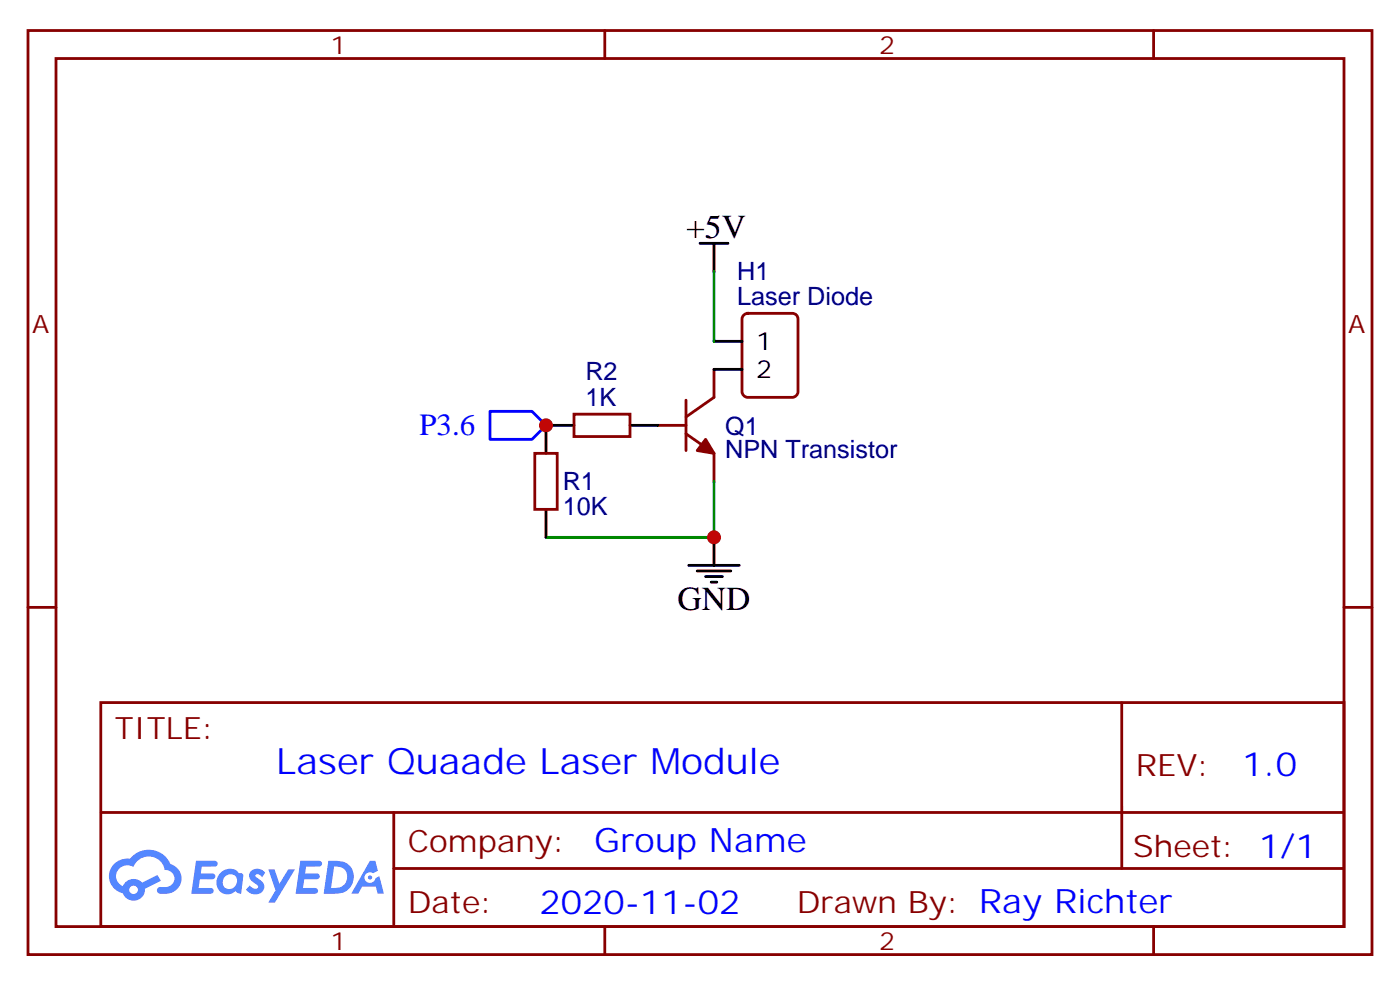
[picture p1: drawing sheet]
<svg xmlns="http://www.w3.org/2000/svg" width="176mm" height="124mm" viewBox="0 0 176 124" stroke-linecap="round" stroke-linejoin="round" font-family="sans-serif">
<g fill="none" stroke="#870000" stroke-width=".35">
<path d="M3.5 3.8h169.4v116.5h-169.4zM7.1 7.4h162.2v109.3h-162.2zM76.2 3.8v3.6M145.3 3.8v3.6M3.5 76.5h3.6M169.3 76.5h3.6M12.7 88.5h156.6v28.2h-156.6zM141.3 88.5v20.9M12.7 102.4h156.5M49.6 109.4h119.6M49.6 102.4v14.1M76.2 116.7v3.6"/>
<path d="M145.3 116.7v3.6"/>
</g>
<g fill="#5487ff">
<path d="M31.7 109.7a1.22 1.22 0 0 1 1.7 .3l-.4 .5-.4-.3h-.4v.2a2.96 2.96 0 0 1 1.1 1.2 1.14 1.14 0 0 1-.7 1 1.14 1.14 0 0 1-1.2-.2l-.4-.3 .5-.5a.66 .66 0 0 0 1 .2v-.2a2.71 2.71 0 0 1-1.1-1.1 .78 .78 0 0 1 .3-.8z"/>
<path d="M24.7 108.4h1.5a1.22 1.22 0 0 1 1.2 .2 .37 .37 0 0 1-.4 .6h-1.6l-.1 .8h1.5a.37 .37 0 0 1 .3 .4 .37 .37 0 0 1-.3 .4h-1.6l-.2 1.1h.8a1.15 1.15 0 0 1 1.1 .1 .36 .36 0 0 1-.3 .6h-2.5z"/>
<path d="M37.8 108.4h1.6a1.23 1.23 0 0 1 1.1 .2 .37 .37 0 0 1-.3 .6h-1.6l-.2 .8h1.6a.37 .37 0 0 1 .3 .4 .37 .37 0 0 1-.4 .4h-1.6l-.1 1.1h.7a1.15 1.15 0 0 1 1.1 .1 .36 .36 0 0 1-.3 .6h-2.5z"/>
<path d="M46.6 108.5h.7l.3 1.2-.6 .3a.69 .69 0 0 0-1 .3 .69 .69 0 0 0 .4 1 .69 .69 0 0 0 .9-.7l.5-.2 .6 2.2h-.8l-.3-.9h-1.7l-.5 .9h-.8z"/>
<path d="M33.8 109.5h.8l.6 1.8 1.1-1.8h.9l-2.6 4.2h-.8l.9-1.5z"/>
<path d="M41.4 108.4l-.6 4.2a5.9 5.9 0 0 0 2.7-.2 2.09 2.09 0 0 0 1-2.6 2.09 2.09 0 0 0-2.4-1.4zM42.1 109.2a1.36 1.36 0 0 1 1.7 1.2 1.36 1.36 0 0 1-1.4 1.5h-.7z"/>
<path d="M27.7 110.1a1.5 1.5 0 0 0-.3 1.8 1.5 1.5 0 0 0 1.8 .7l.4-.3 .4 .2 .4 .1 .3-2.3-.2-.3h-.1a.53 .53 0 0 1-.6-.3 1.63 1.63 0 0 0-2.1 .4zM28.3 110.4a.89 .89 0 0 1 1.4 0 .89 .89 0 0 1-.2 1.4 .89 .89 0 0 1-1.3-.1 .89 .89 0 0 1 .1-1.3z"/>
<path d="M14.4 108.8a2.18 2.18 0 0 0 1.1 3.7 1.44 1.44 0 0 0 1.6 .9 1.44 1.44 0 0 0 1.2-1.4l2-1-.5-.8-1.9 1a1.47 1.47 0 0 0-2.4 .4 1.39 1.39 0 0 1-.7-1.9 1.39 1.39 0 0 1 2-.5 2.08 2.08 0 0 1 2.2-1.3 2.08 2.08 0 0 1 1.8 1.7 1.07 1.07 0 0 1 1.2 1 1.07 1.07 0 0 1-1 1.1h-.7a.43 .43 0 0 0-.5 .4 .43 .43 0 0 0 .4 .5 2.17 2.17 0 0 0 2.7-1.9 1.93 1.93 0 0 0-1.4-1.9 2.98 2.98 0 0 0-5.1-.6h-.3a2.38 2.38 0 0 0-1.7 .6zM16.3 112.1a.55 .55 0 0 1 1.1 0 .55 .55 0 0 1-1.1 0z"/>
<circle cx="46.6" cy="110.5" r=".26"/>
</g>
<path d="M93.7 39.7l.5-.2h5.6a.71 .71 0 0 1 .7 .7v9.2a.76 .76 0 0 1-.7 .7h-5.6a.76 .76 0 0 1-.7-.7v-9.2zM67.4 57.1h2.8v7.1h-2.8zM72.3 52.2h7.1v2.8h-7.1zM82.9 53.6h3.5M86.4 54.6l3.6 2.5v3.5M86.4 50.4v6.4M90 46.5v3.6l-3.6 2.4" fill="none" stroke="#870000" stroke-width=".35"/>
<path d="M88.9 55.4l1.1 1.7-2.2-.3z" fill="#870000" stroke="#870000" stroke-width=".35"/>
<path d="M88.2 30.7h3.5M90 30.7v3.5M72.3 53.6h-3.5v3.5M79.4 53.6h3.5M90 43h3.5M90 46.5h3.5M68.8 64.2v3.5M86.8 71.2h6.3M87.8 71.9h4.3M88.9 72.6h2.1M89.6 73.3h.7M90 67.7v3.5" fill="none" stroke="#000" stroke-width=".35"/>
<path d="M90 34.2v8.8M90 60.6v7.1h-21.2" fill="none" stroke="#008700" stroke-width=".35"/>
<path d="M61.7 51.8h5.3l1.8 1.8-1.8 1.8h-5.3z" fill="none" stroke="#00f" stroke-width=".35"/>
<g fill="#c00">
<circle cx="90" cy="67.7" r=".88"/>
<circle cx="68.8" cy="53.6" r=".88"/>
</g>
<text font-size="4.6" fill="#00f" x="34.8" y="97.5">Laser Quaade Laser Module</text>
<g font-size="4.2">
<text x="86.4" y="30">+5V</text>
<text x="85.4" y="76.9">GND</text>
</g>
<g font-size="4.2" fill="#00f">
<text x="156.5" y="97.8">1.0</text>
<text x="74.9" y="107.3">Group Name</text>
<text x="68" y="115.1">2020-11-02</text>
</g>
<text font-size="3.9" fill="#00f" x="52.9" y="54.8">P3.6</text>
<g font-size="3.9" fill="#800">
<text x="14.5" y="93.1">TITLE:</text>
<text x="143.1" y="97.8">REV:</text>
<text x="51.4" y="107.3">Company:</text>
<text x="142.7" y="107.9">Sheet: 1/1</text>
<text x="51.4" y="115">Date:</text>
<text x="100.4" y="115.1">Drawn By: Ray Richter</text>
</g>
<g font-size="3.2" fill="#800">
<text x="41.6" y="6.8">1</text>
<text x="110.8" y="6.8">2</text>
<text x="4.1" y="41.9">A</text>
<text x="169.9" y="41.9">A</text>
<text x="41.6" y="119.7">1</text>
<text x="110.8" y="119.7">2</text>
</g>
<g font-size="3.2" fill="#000080">
<text x="92.9" y="35.3">H1</text>
<text x="92.9" y="38.4">Laser Diode</text>
<text x="73.7" y="47.9">R2</text>
<text x="73.7" y="51.1">1K</text>
<text x="91.4" y="57.7">NPN Transistor</text>
<text x="91.4" y="54.8">Q1</text>
<text x="70.9" y="64.9">10K</text>
<text x="70.9" y="61.8">R1</text>
</g>
<g font-size="3.2">
<text x="95.2" y="44.1">1</text>
<text x="95.2" y="47.6">2</text>
</g>
</svg>
